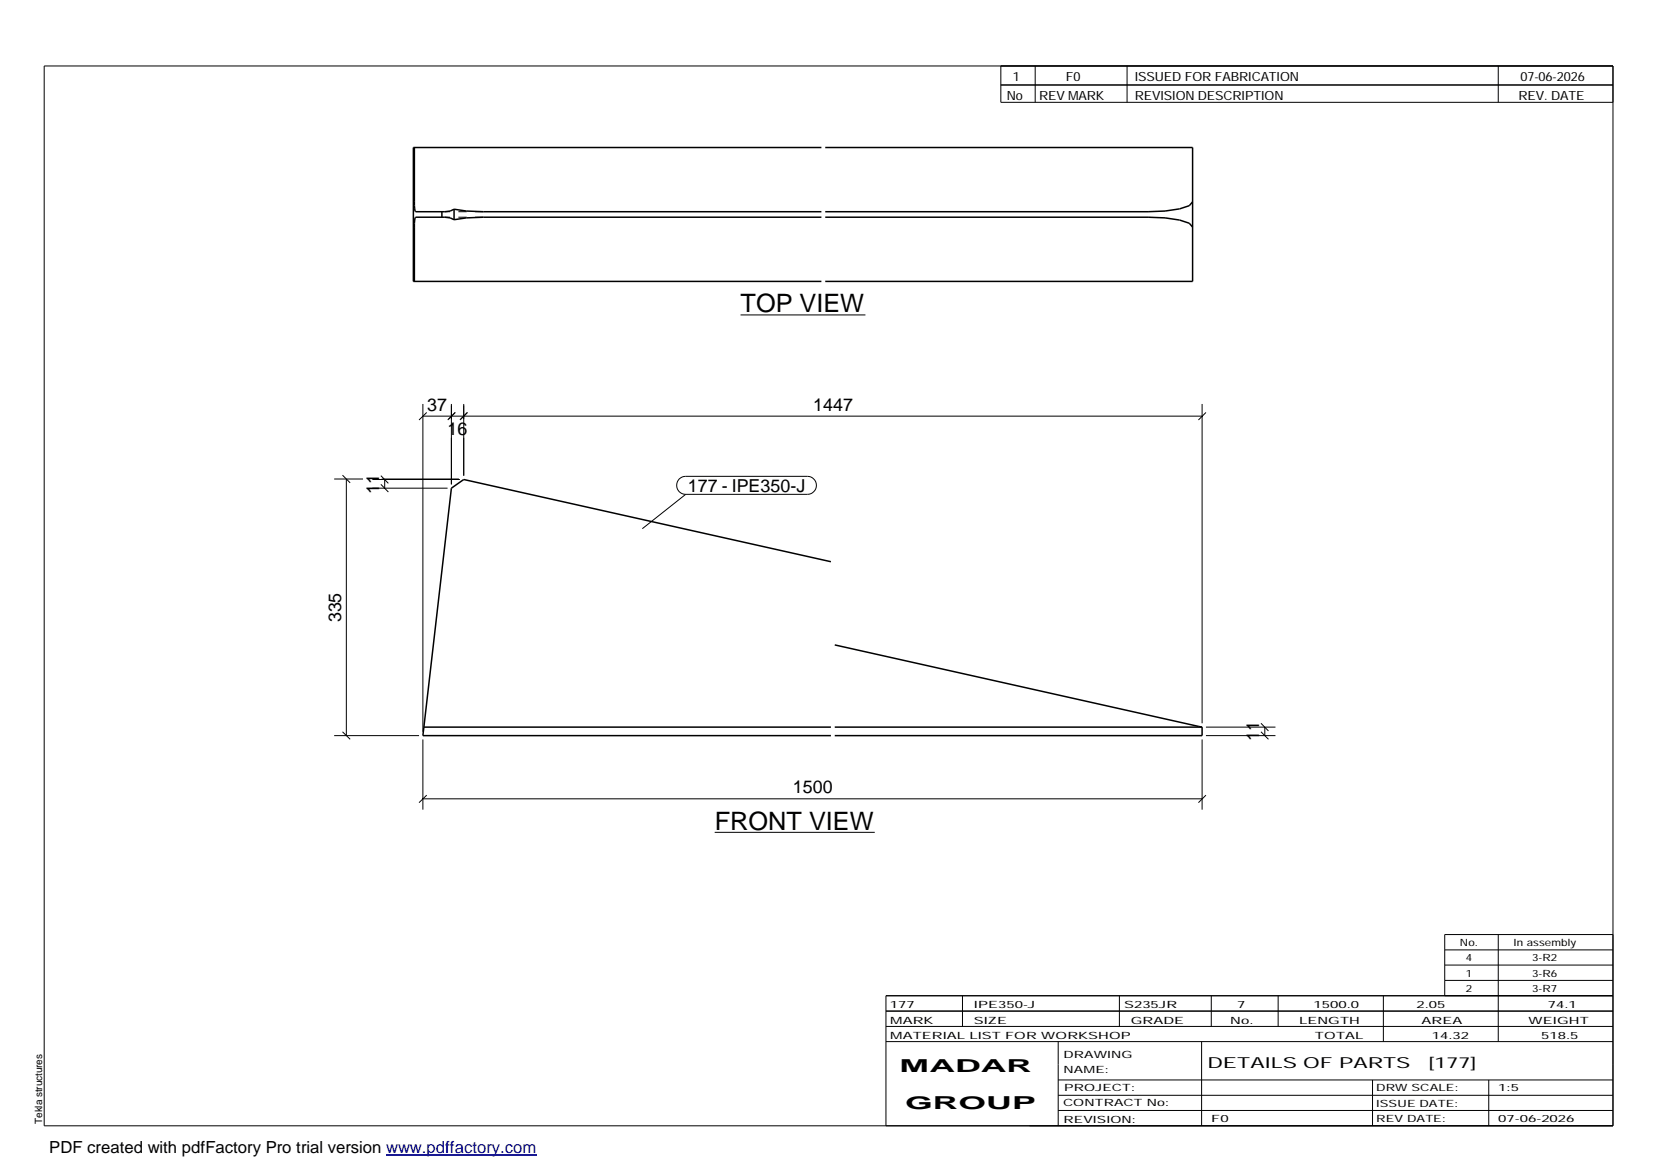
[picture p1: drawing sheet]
<svg xmlns="http://www.w3.org/2000/svg" width="420mm" height="297mm" viewBox="0 0 420 297" stroke-linecap="round" stroke-linejoin="round" font-family="sans-serif">
<g fill="none" stroke="#000" stroke-width=".38">
<path d="M105.2 37.5v14.7l.2 1.4 .1 .1h7.4l1.4-.1 1-.5M208.5 37.5h-103.6v33.9h103.6M209.5 37.5h93.3v33.9h-93.3M112.2 53.7v1.4M115.3 53.1v2.7M115.3 53.1l3.1 .5 4.3 .1h85.8M115.3 55.8l-1-.5-1.4-.2h-7.4l-.1 .2-.2 1.4v14.7M208.5 55.1h-85.8l-4.3 .2-3.1 .5M209.5 55.1h82l4.3 .2 3.7 .6 2.4 .8 .9 .9M302.8 51.3l-.9 .9-2.4 .8-3.7 .6-4.3 .1h-82M210.9 142.6l-93.2-20.9-3.1 2.2-7 60.7M211.9 163.7l93.3 20.9"/>
<path d="M107.6 184.6l-.2 2.2h103.5M107.6 184.6h103.3M211.9 184.6h93.3M305.2 184.6v2.2h-93.3"/>
</g>
<path d="M122.7 55.1h-9.8M122.7 53.7h-9.8" fill="none" stroke="#000" stroke-width=".25" stroke-dasharray="2.1 2.1" stroke-linecap="butt"/>
<g fill="none" stroke="#000" stroke-width=".25">
<path d="M11.2 16.7h398.3v269.1h-398.3zM254.1 16.7v9.3h155.4M262.8 16.7v9.3M286.1 16.7v9.3M380.4 16.7v9.3M254.1 21.6h155.4M188 80h31.7M107.4 102.6v83.2M107.4 105.6h197.8M108.3 104.7l-1.9 1.9M114.6 102.6v20.4M115.6 104.7l-1.9 1.9"/>
<path d="M117.7 102.6v18.2M118.7 104.7l-1.9 1.9M305.2 102.6v81M306.2 104.7l-2 1.9M84.8 121.6h7.4M87 120.6l1.9 2M87.9 121.6v65.2M94.5 123.9h19.1M94.5 121.7h22.3M96.7 123l1.9 1.9M96.7 120.8l1.9 1.9M96.9 121.6h19.6"/>
<path d="M97.7 121.7v2.2M172.4 121.6l.8-.5 .9-.2h30.9a2.29 2.29 0 0 1 2.3 2.3 2.29 2.29 0 0 1-2.3 2.3h-30.9a2.3 2.3 0 0 1-2.1-1.4 2.3 2.3 0 0 1 .4-2.5zM174.1 125.5l-11 8.7M84.8 186.8h21.6M87 185.8l1.9 1.9M107.4 187.7v17.9M305.2 187.7v17.9M306.2 186.8h17.6M306.2 184.6h17.6M320.1 185.8l1.9 1.9M320.1 183.6l1.9 2M321.1 184.6v2.2"/>
<path d="M107.4 202.8h197.8M108.3 201.9l-1.9 1.9M181.4 211.3h40.7M306.2 201.9l-2 1.9M380.4 237.3v27.1M409.5 237.3h-42.7v15.5M224.9 256.7h184.6M244.3 252.8v7.8M284.2 252.8v7.8M307.5 252.8v7.8M324.5 252.8v7.8M351.2 252.8v11.6"/>
<path d="M366.8 241.2h42.7M366.8 245h42.7M366.8 248.9h42.7M409.5 252.8h-184.6v33M224.9 264.4h184.6M224.9 260.6h184.6M268.6 264.4v21.4M268.6 274.2h140.9M268.6 278.1h140.9M305.1 264.4v21.4M348.4 274.2v11.6M378 274.2v11.6"/>
<path d="M268.6 281.9h140.9"/>
</g>
<path d="M98 293.3h38.2" fill="none" stroke="#00f" stroke-width=".3"/>
<g font-size="6.4">
<text x="188" y="79.2">TOP VIEW</text>
<text x="181.4" y="210.6">FRONT VIEW</text>
</g>
<g font-size="4.5">
<text x="108.5" y="104.3">37</text>
<text x="206.4" y="104.3">1447</text>
<text x="113.6" y="110.5">16</text>
<text x="96.3" y="125.4" transform="rotate(-90 96.3 125.4)">11</text>
<text x="174.6" y="124.9">177 - IPE350-J</text>
<text x="86.6" y="158" transform="rotate(-90 86.6 158)">335</text>
<text x="319.7" y="188.2" transform="rotate(-90 319.7 188.2)">11</text>
<text x="201.3" y="201.4">1500</text>
<text x="228.4" y="272.3">MADAR</text>
<text x="229.8" y="281.6">GROUP</text>
</g>
<text font-size="4.2" x="12.5" y="292.7">PDF created with pdfFactory Pro trial version www.pdffactory.com</text>
<g font-size="3.9">
<text x="306.5" y="271.3">DETAILS OF PARTS</text>
<text x="362.7" y="271.3">[177]</text>
</g>
<g font-size="3.2">
<text x="257.1" y="20.5">1</text>
<text x="270.6" y="20.5">F0</text>
<text x="288.1" y="20.5">ISSUED FOR FABRICATION</text>
<text x="386" y="20.5">07-06-2026</text>
<text x="255.6" y="25.5">No</text>
<text x="263.8" y="25.5">REV MARK</text>
<text x="288.1" y="25.5">REVISION DESCRIPTION</text>
<text x="385.5" y="25.5">REV. DATE</text>
</g>
<g font-size="2.5">
<text x="370.6" y="240.2">No.</text>
<text x="372.1" y="244.1">4</text>
<text x="384.3" y="240.2">In assembly</text>
<text x="389" y="244.1">3-R2</text>
<text x="372.1" y="247.9">1</text>
<text x="372.1" y="251.8">2</text>
<text x="389" y="247.9">3-R6</text>
<text x="389" y="251.8">3-R7</text>
<text x="225.9" y="255.9">177</text>
<text x="247.3" y="255.9">IPE350-J</text>
<text x="285.4" y="255.9">S235JR</text>
<text x="314.1" y="255.9">7</text>
<text x="333.5" y="255.9">1500.0</text>
<text x="359.6" y="255.9">2.05</text>
<text x="392.9" y="255.9">74.1</text>
<text x="226" y="263.7">MATERIAL LIST FOR WORKSHOP</text>
<text x="226" y="259.9">MARK</text>
<text x="247.2" y="259.9">SIZE</text>
<text x="287.1" y="259.9">GRADE</text>
<text x="312.3" y="259.9">No.</text>
<text x="329.8" y="259.9">LENGTH</text>
<text x="333.8" y="263.7">TOTAL</text>
<text x="360.9" y="259.9">AREA</text>
<text x="363.5" y="263.7">14.32</text>
<text x="388.1" y="259.9">WEIGHT</text>
<text x="391.3" y="263.7">518.5</text>
<text x="270" y="268.5">DRAWING</text>
<text x="270" y="272.5">NAME:</text>
<text x="269.9" y="280.9">CONTRACT No:</text>
<text x="270.2" y="277">PROJECT:</text>
<text x="349.4" y="277.1">DRW SCALE:</text>
<text x="349.4" y="281">ISSUE DATE:</text>
<text x="380.4" y="277.1">1:5</text>
<text x="10.7" y="285.4" transform="rotate(-90 10.7 285.4)">Tekla structures</text>
<text x="270" y="285">REVISION:</text>
<text x="307.5" y="284.8">F0</text>
<text x="349.4" y="284.8">REV DATE:</text>
<text x="380.4" y="284.8">07-06-2026</text>
</g>
</svg>
